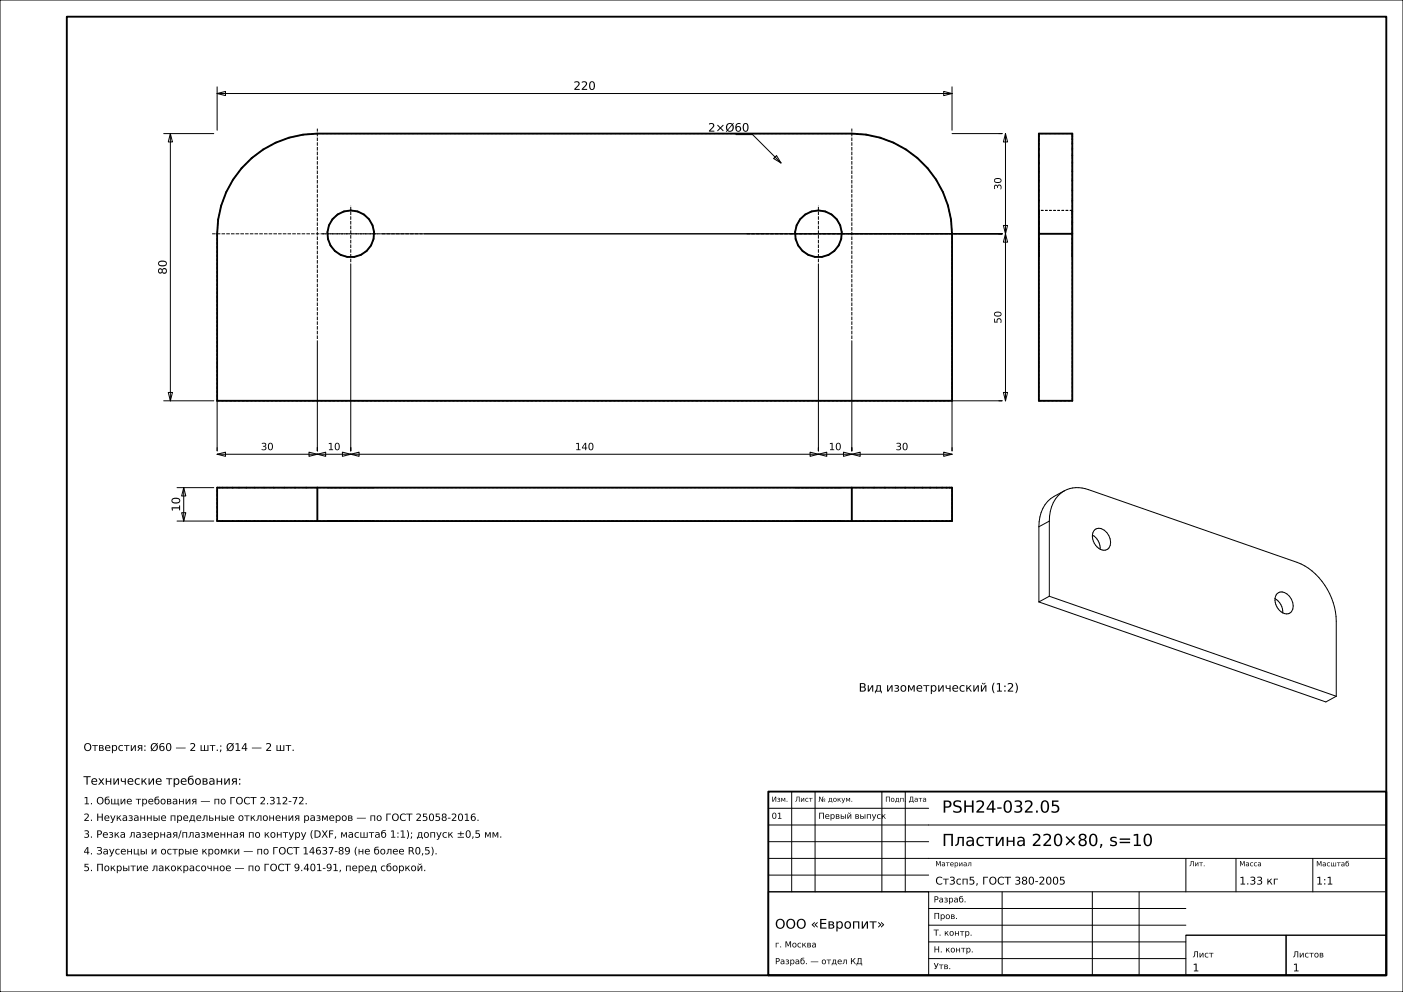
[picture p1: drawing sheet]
<svg xmlns="http://www.w3.org/2000/svg" width="420mm" height="297mm" viewBox="0 0 420 297" stroke-linecap="round" stroke-linejoin="round" font-family="sans-serif">
<g fill="none" stroke="#000" stroke-width=".3">
<path d="M0 0h420v297h-420zM49 40h15M51 40l.6 2.5h-1.2zM51 40v80M65 28l2.5-.6v1.2zM65 26v13M65 28h220M282.5 27.4l2.5 .6-2.5 .6zM285 26v13M285 40h15M301 40l.6 2.5h-1.2zM301 40v80"/>
<path d="M220.3 40.3h5l8.5 8.5M231.6 47.5l.9-.9 1.3 2.2zM105 79v56M114 70h186M245 79v56M300.4 67.5h1.2l-.6 2.5zM301 70l.6 2.5h-1.2zM50.4 117.5h1.2l-.6 2.5zM95 102v33M255 102v33M300.4 117.5h1.2l-.6 2.5zM49 120h15"/>
<path d="M65 136l2.5-.6v1.2zM65 120v15M65 136h220M92.5 135.4l2.5 .6-2.5 .6zM95 136l2.5-.6v1.2zM102.5 135.4l2.5 .6-2.5 .6zM105 136l2.5-.6v1.2zM242.5 135.4l2.5 .6-2.5 .6zM245 136l2.5-.6v1.2zM252.5 135.4l2.5 .6-2.5 .6zM255 136l2.5-.6v1.2zM282.5 135.4l2.5 .6-2.5 .6z"/>
<path d="M300 120h-15v15M53 156h11M53 146h11M54.4 153.5h1.2l-.6 2.5zM55 146l.6 2.5h-1.2zM55 146v10M311 157.7v22.5M314.1 156v22.5M314.1 156l-3.1 1.7M318.7 146.9a11.4 11.4 0 0 0-6.5 5.3 12.4 12.4 0 0 0-1.2 5.5M318.7 146.9a8.8 8.8 0 0 1 7.1-.3l62.5 21.8a19.5 19.5 0 0 1 11.7 17.6v22.5M318.7 146.9a9.9 9.9 0 0 0-4.6 9.1"/>
<path d="M327.7 158.7l.7-.5a3.9 3.9 0 0 1 3.3 6.1 2.67 2.67 0 0 1-3.8-1.1 3.7 3.7 0 0 1-.2-4.5zM314.1 178.5l-3.1 1.7M314.1 178.5l85.9 30M327 160.2a4.6 4.6 0 0 1 2.3 4.2M381.7 179.2a4.6 4.6 0 0 1 2.3 4.3M382.3 177.7l.8-.4a3.9 3.9 0 0 1 3.3 6.1 2.67 2.67 0 0 1-3.8-1.1 3.7 3.7 0 0 1-.3-4.6zM311 180.2l85.9 30 3.1-1.7M237 237v30M244 237v30M264 237v30M271 237v30M230 257h185"/>
<path d="M230 252h48M230 247h185M230 242h48M355 257v10M370 257v10M393 257v10M230 267h48v25h-48zM230 267h185M230 262h48M278 277h77M278 272h77M300 267v25"/>
<path d="M327 267v25M341 267v25M278 287h77M278 282h77M355 280h30v12h-30zM355 280h60M385 280h30v12h-30z"/>
</g>
<g fill="none" stroke="#000" stroke-width=".56">
<path d="M20 5h395v287h-395zM311 40h10v80h-10zM75.4 47.3a30 30 0 0 1 19.6-7.3h160a30 30 0 0 1 30 30v50h-220v-50a30 30 0 0 1 10.4-22.7zM311 70h10M65 146h220v10h-220zM95 146v10M255 146v10M230 237h185v55h-185z"/>
<circle cx="105" cy="70" r="7"/>
<circle cx="245" cy="70" r="7"/>
</g>
<g fill="none" stroke="#000" stroke-width=".3" stroke-dasharray=".7 .5" stroke-linecap="butt">
<path d="M255 40l4.3 .3M255 40h-160M311 40v.2M321 40h-10M67.7 57.5l2.1-3.7M69.8 53.8l2.5-3.4M72.3 50.4l3.1-3.1M75.4 47.3l3.4-2.5M78.8 44.8l3.7-2.1M82.5 42.7l4-1.5M86.5 41.2l4.2-.9M90.7 40.3l4.3-.3"/>
<path d="M259.3 40.3l4.2 .9M263.5 41.2l4 1.5M267.5 42.7l3.7 2.1M271.2 44.8l3.4 2.5M274.6 47.3l3.1 3.1M277.7 50.4l2.5 3.4M280.2 53.8l2.1 3.7M282.3 57.5l1.5 4M311 40.2v.6M311 40.8v.9M311 41.7v1.3M311 43v1.6"/>
<path d="M311 44.6v1.9M311 46.5v2.3M311 48.8v2.5M311 51.3v2.7M311 54v3M311 57v3.1M321 57v-3M321 54v-2.7M321 51.3v-2.5M321 48.8v-2.3M321 46.5v-1.9M321 44.6v-1.6"/>
<path d="M321 43v-1.3M321 41.7v-.9M321 40.8v-.6M321 40.2v-.2M65 70l.3-4.3M65 70v50M65.3 65.7l.9-4.2M66.2 61.5l1.5-4M98 69.5l.5-2.1M98.2 71.6l-.2-2.1M98.5 67.4l1-1.8M98.9 73.5l-.7-1.9"/>
<path d="M99.5 65.6l1.6-1.4M100.2 75.1l-1.3-1.6M101.1 64.2l1.8-.9M102 76.3l-1.8-1.2M102.9 63.3l2.1-.3M104 76.9l-2-.6M105 63l2.1 .3M106 76.9h-2M107.1 63.3l1.8 .9M108 76.3l-2 .6M108.9 64.2l1.6 1.4M109.8 75.1l-1.8 1.2"/>
<path d="M110.5 65.6l1 1.8M111.1 73.5l-1.3 1.6M111.5 67.4l.5 2.1M111.8 71.6l-.7 1.9M112 69.5l-.2 2.1M238 69.5l.5-2.1M238.2 71.6l-.2-2.1M238.5 67.4l1-1.8M238.9 73.5l-.7-1.9M239.5 65.6l1.6-1.4M240.2 75.1l-1.3-1.6M241.1 64.2l1.8-.9"/>
<path d="M242 76.3l-1.8-1.2M242.9 63.3l2.1-.3M244 76.9l-2-.6M245 63l2.1 .3M246 76.9h-2M247.1 63.3l1.8 .9M248 76.3l-2 .6M248.9 64.2l1.6 1.4M249.8 75.1l-1.8 1.2M250.5 65.6l1 1.8M251.1 73.5l-1.3 1.6M251.5 67.4l.5 2.1"/>
<path d="M251.8 71.6l-.7 1.9M252 69.5l-.2 2.1M283.8 61.5l.9 4.2M284.7 65.7l.3 4.3M311 63v.2M311 63.2v.5M311 63.7v.8M311 64.5v1.1M311 65.6v1.4M311 67v1.4M311 68.4v1.6M311 70v1.6"/>
<path d="M311 71.6v1.4M311 73v1.4M311 74.4v1.1M311 75.5v.8M311 76.3v.5M311 76.8v.2M311 77v-.2M311 76.8v-.5M311 76.3v-.8M311 75.5v-1.1M311 74.4v-1.4M311 73v-1.4"/>
<path d="M311 71.6v-1.6M311 70v-1.6M311 68.4v-1.4M311 67v-1.4M311 65.6v-1.1M311 64.5v-.8M311 63.7v-.5M311 63.2v-.2M311 60.1v3.2M311 63.3v3.3M311 66.6v3.4M321 63h-10"/>
<path d="M321 63v.2M321 63.2v.5M321 63.7v.8M321 64.5v1.1M321 65.6v1.4M321 67v1.4M321 68.4v1.6M321 70v1.6M321 71.6v1.4M321 73v1.4M321 74.4v1.1M321 75.5v.8"/>
<path d="M321 76.3v.5M321 76.8v.2M321 77v-.2M321 76.8v-.5M321 76.3v-.8M321 75.5v-1.1M321 74.4v-1.4M321 73v-1.4M321 71.6v-1.6M321 70v-1.6M321 68.4v-1.4M321 67v-1.4"/>
<path d="M321 65.6v-1.1M321 64.5v-.8M321 63.7v-.5M321 63.2v-.2M321 70v-3.4M321 66.6v-3.3M321 63.3v-3.2M321 60.1v-3.1M65 120h220M285 120v-50M311 120h10M311 120v-50"/>
<path d="M321 120v-50M65 156v-10M98 156h.2M98 146h.2M98.2 156h-.2M98.2 156h.5M98.2 146h-.2M98.2 146h.2M98.4 156h-.2M98.4 146h.3M98.7 156h-.3M98.7 156h.8"/>
<path d="M98.7 146h-.5M98.7 146h.4M99.1 156h-.4M99.1 146h.4M99.5 156h-.4M99.5 156h1.1M99.5 146h-.8M99.5 146h.6M100.1 156h-.6M100.1 146h.5M100.6 156h-.5M100.6 156h1.4"/>
<path d="M100.6 146h-1.1M100.6 146h.7M101.3 156h-.7M101.3 146h.7M102 156h-.7M102 156h1.4M102 146h-1.4M102 146h.7M102.7 156h-.7M102.7 146h.7M103.4 156h-.7M103.4 156h1.6"/>
<path d="M103.4 146h-1.4M103.4 146h.8M104.2 156h-.8M104.2 146h.8M105 156h-.8M105 156h1.6M105 146h.8M105 146h-1.6M105.8 156h-.8M105.8 146h.8M106.6 156h1.4M106.6 156h-.8"/>
<path d="M106.6 146h.7M106.6 146h-1.6M107.3 156h-.7M107.3 146h.7M108 156h1.4M108 156h-.7M108 146h.7M108 146h-1.4M108.7 156h-.7M108.7 146h.7M109.4 156h1.1M109.4 156h-.7"/>
<path d="M109.4 146h.5M109.4 146h-1.4M109.9 156h-.5M109.9 146h.6M110.5 156h.8M110.5 156h-.6M110.5 146h.4M110.5 146h-1.1M110.9 156h-.4M110.9 146h.4M111.3 156h.5M111.3 156h-.4"/>
<path d="M111.3 146h.3M111.3 146h-.8M111.6 156h-.3M111.6 146h.2M111.8 156h.2M111.8 156h-.2M111.8 146h.2M111.8 146h-.5M112 156h-.2M112 146h-.2M238 156h.2M238 146h.2"/>
<path d="M238.2 156h-.2M238.2 156h.5M238.2 146h-.2M238.2 146h.2M238.4 156h-.2M238.4 146h.3M238.7 156h-.3M238.7 156h.8M238.7 146h-.5M238.7 146h.4M239.1 156h-.4M239.1 146h.4"/>
<path d="M239.5 156h-.4M239.5 156h1.1M239.5 146h-.8M239.5 146h.6M240.1 156h-.6M240.1 146h.5M240.6 156h-.5M240.6 156h1.4M240.6 146h-1.1M240.6 146h.7M241.3 156h-.7M241.3 146h.7"/>
<path d="M242 156h-.7M242 156h1.4M242 146h-1.4M242 146h.7M242.7 156h-.7M242.7 146h.7M243.4 156h-.7M243.4 156h1.6M243.4 146h-1.4M243.4 146h.8M244.2 156h-.8M244.2 146h.8"/>
<path d="M245 156h-.8M245 156h1.6M245 146h.8M245 146h-1.6M245.8 156h-.8M245.8 146h.8M246.6 156h1.4M246.6 156h-.8M246.6 146h.7M246.6 146h-1.6M247.3 156h-.7M247.3 146h.7"/>
<path d="M248 156h1.4M248 156h-.7M248 146h.7M248 146h-1.4M248.7 156h-.7M248.7 146h.7M249.4 156h1.1M249.4 156h-.7M249.4 146h.5M249.4 146h-1.4M249.9 156h-.5M249.9 146h.6"/>
<path d="M250.5 156h.8M250.5 156h-.6M250.5 146h.4M250.5 146h-1.1M250.9 156h-.4M250.9 146h.4M251.3 156h.5M251.3 156h-.4M251.3 146h.3M251.3 146h-.8M251.6 156h-.3M251.6 146h.2"/>
<path d="M251.8 156h.2M251.8 156h-.2M251.8 146h.2M251.8 146h-.5M252 156h-.2M252 146h-.2M285 146h-220M285 156v-10M285 156h-220"/>
</g>
<path d="M63.5 70h63M96.5 70h17M105 78.5v-17M223.5 70h63M236.5 70h17M245 78.5v-17M95 101.5v-63M255 101.5v-63" fill="none" stroke="#000" stroke-width=".3" stroke-dasharray="1.1 .4" stroke-linecap="butt"/>
<g font-size="5">
<text x="282" y="243.3">PSH24-032.05</text>
<text x="282" y="253.3">Пластина 220×80, s=10</text>
</g>
<text font-size="4" x="232" y="278">ООО «Европит»</text>
<g font-size="3.5">
<text x="171.7" y="26.9">220</text>
<text x="212" y="39.4">2×Ø60</text>
<text x="49.9" y="82.2" transform="rotate(-90 49.9 82.2)">80</text>
<text x="53.9" y="153.2" transform="rotate(-90 53.9 153.2)">10</text>
<text x="257.1" y="207.1">Вид изометрический (1:2)</text>
<text x="25" y="234.9">Технические требования:</text>
</g>
<g font-size="3.2">
<text x="25" y="224.8">Отверстия: Ø60 — 2 шт.; Ø14 — 2 шт.</text>
<text x="280" y="264.8">Ст3сп5, ГОСТ 380-2005</text>
<text x="371" y="264.8">1.33 кг</text>
<text x="394" y="264.8">1:1</text>
<text x="357" y="290.8">1</text>
<text x="387" y="290.8">1</text>
</g>
<g font-size="3">
<text x="299.8" y="56.9" transform="rotate(-90 299.8 56.9)">30</text>
<text x="299.8" y="96.9" transform="rotate(-90 299.8 96.9)">50</text>
<text x="78.1" y="134.8">30</text>
<text x="98.1" y="134.8">10</text>
<text x="172.1" y="134.8">140</text>
<text x="248.1" y="134.8">10</text>
<text x="268.1" y="134.8">30</text>
<text x="25" y="240.8">1. Общие требования — по ГОСТ 2.312-72.</text>
<text x="25" y="245.8">2. Неуказанные предельные отклонения размеров — по ГОСТ 25058-2016.</text>
<text x="25" y="250.8">3. Резка лазерная/плазменная по контуру (DXF, масштаб 1:1); допуск ±0,5 мм.</text>
<text x="25" y="255.8">4. Заусенцы и острые кромки — по ГОСТ 14637-89 (не более R0,5).</text>
<text x="25" y="260.8">5. Покрытие лакокрасочное — по ГОСТ 9.401-91, перед сборкой.</text>
</g>
<g font-size="2.5">
<text x="231" y="245.1">01</text>
<text x="245" y="245.1">Первый выпуск</text>
<text x="279.5" y="270.2">Разраб.</text>
<text x="279.5" y="275.1">Пров.</text>
<text x="279.5" y="280.1">Т. контр.</text>
<text x="232" y="283.6">г. Москва</text>
<text x="279.5" y="285.1">Н. контр.</text>
<text x="357" y="286.6">Лист</text>
<text x="387" y="286.6">Листов</text>
<text x="232" y="288.7">Разраб. — отдел КД</text>
<text x="279.5" y="290.1">Утв.</text>
</g>
<g font-size="2.1">
<text x="231" y="240">Изм.</text>
<text x="238" y="240">Лист</text>
<text x="245" y="240">№ докум.</text>
<text x="265" y="240">Подп.</text>
<text x="272" y="240">Дата</text>
<text x="280" y="259.3">Материал</text>
<text x="356" y="259.3">Лит.</text>
<text x="371" y="259.3">Масса</text>
<text x="394" y="259.4">Масштаб</text>
</g>
</svg>
